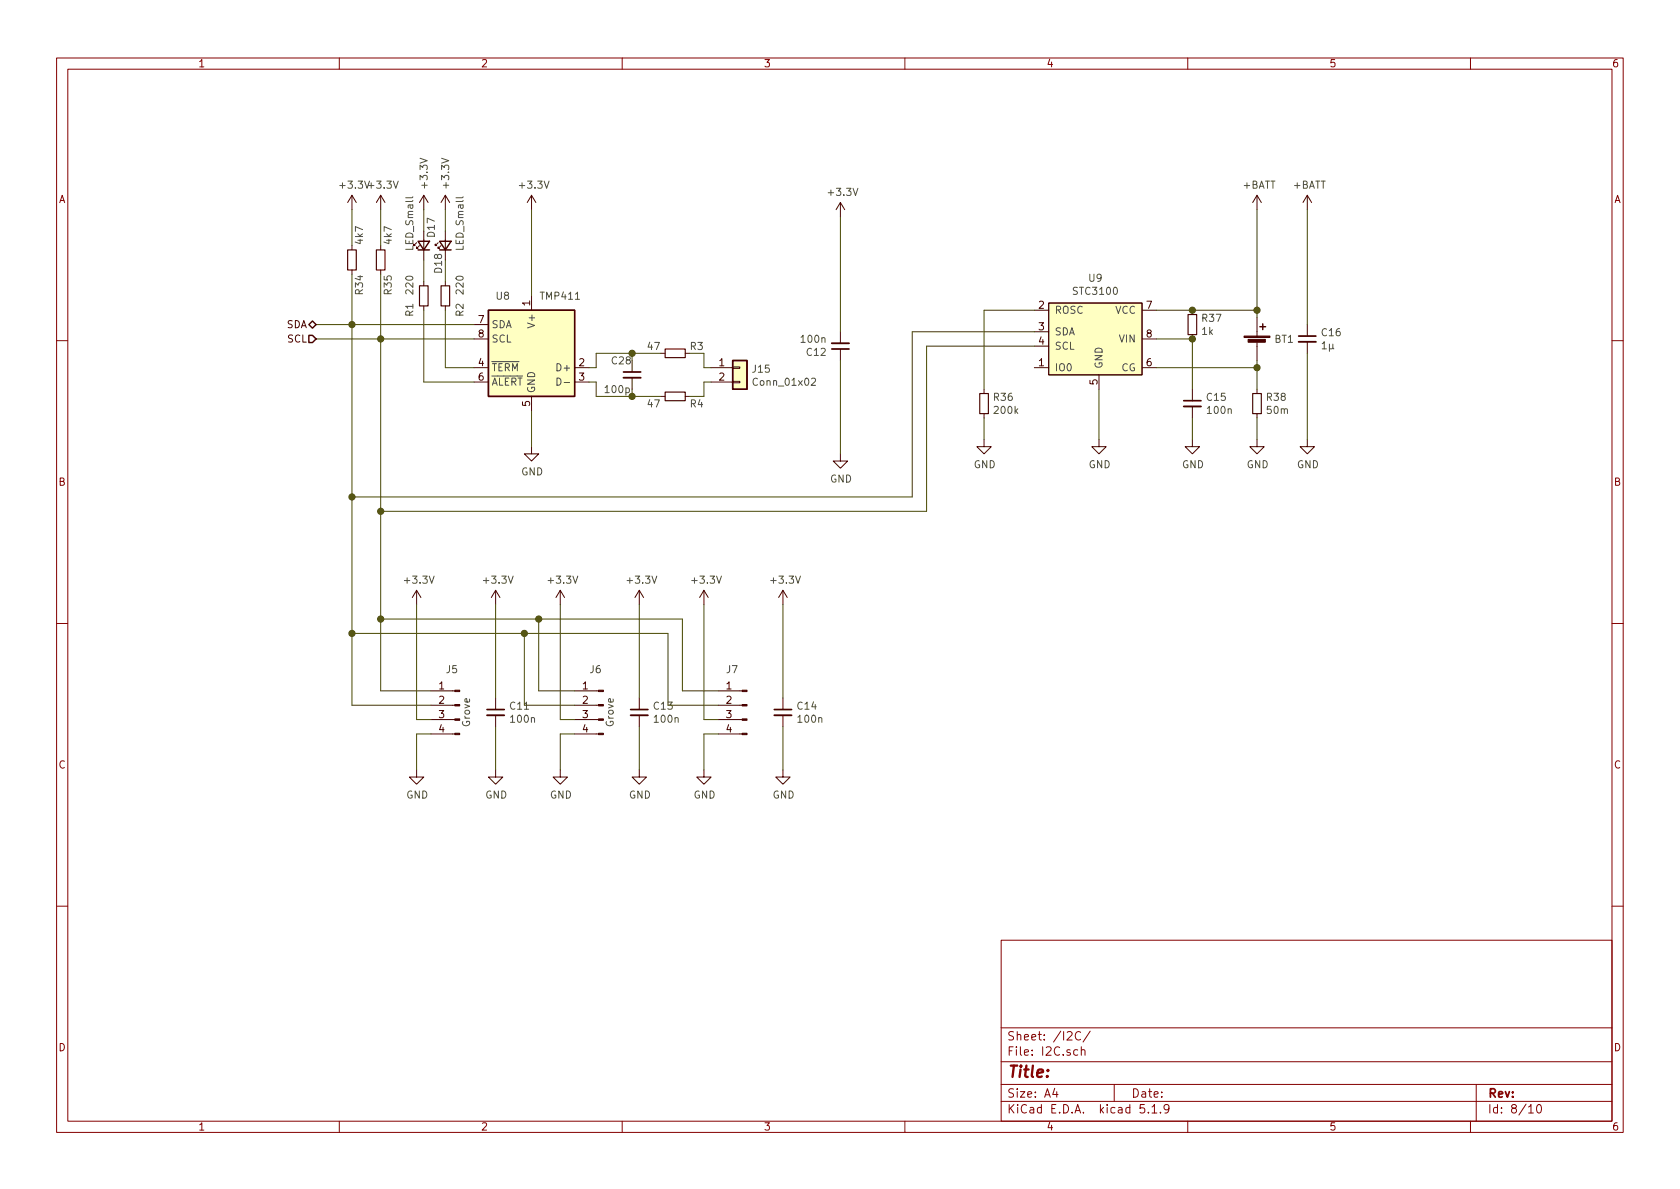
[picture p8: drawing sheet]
EESchema Schematic File Version 4
EELAYER 30 0
EELAYER END
$Descr A4 11693 8268
encoding utf-8
Sheet 8 10
Title ""
Date ""
Rev ""
Comp ""
Comment1 ""
Comment2 ""
Comment3 ""
Comment4 ""
$EndDescr
Text HLabel 2200 2250 0    50   BiDi ~ 0
SDA
Wire Wire Line
	2200 2250 2450 2250
Text HLabel 2200 2350 0    50   Input ~ 0
SCL
$Comp
L MCT_Labor_5529-rescue:R_Small-Device R34
U 1 1
P 2450 1800
F 0 "R34" V 2500 1700 50  0000 R CNN
F 1 "4k7" V 2500 1900 50  0000 L CNN
F 2 "Resistor_SMD:R_0603_1608Metric_Pad1.05x0.95mm_HandSolder" H 2450 1800 50  0001 C CNN
F 3 "~" H 2450 1800 50  0001 C CNN
	1    2450 1800
	1    0    0    -1  
$EndComp
$Comp
L MCT_Labor_5529-rescue:R_Small-Device R35
U 1 1
P 2650 1800
F 0 "R35" V 2700 1700 50  0000 R CNN
F 1 "4k7" V 2700 1900 50  0000 L CNN
F 2 "Resistor_SMD:R_0603_1608Metric_Pad1.05x0.95mm_HandSolder" H 2650 1800 50  0001 C CNN
F 3 "~" H 2650 1800 50  0001 C CNN
	1    2650 1800
	1    0    0    -1  
$EndComp
Wire Wire Line
	2450 1900 2450 2250
Connection ~ 2450 2250
$Comp
L MCT_Labor_5529-rescue:+3.3V-power #PWR0165
U 1 1
P 3700 1450
F 0 "#PWR0165" H 3700 1300 50  0001 C CNN
F 1 "+3.3V" H 3715 1623 50  0000 C CNN
F 2 "" H 3700 1450 50  0001 C CNN
F 3 "" H 3700 1450 50  0001 C CNN
	1    3700 1450
	1    0    0    -1  
$EndComp
$Comp
L MCT_Labor_5529-rescue:+3.3V-power #PWR0166
U 1 1
P 2450 1450
F 0 "#PWR0166" H 2450 1300 50  0001 C CNN
F 1 "+3.3V" H 2465 1623 50  0000 C CNN
F 2 "" H 2450 1450 50  0001 C CNN
F 3 "" H 2450 1450 50  0001 C CNN
	1    2450 1450
	1    0    0    -1  
$EndComp
$Comp
L MCT_Labor_5529-rescue:+3.3V-power #PWR0167
U 1 1
P 2650 1450
F 0 "#PWR0167" H 2650 1300 50  0001 C CNN
F 1 "+3.3V" H 2665 1623 50  0000 C CNN
F 2 "" H 2650 1450 50  0001 C CNN
F 3 "" H 2650 1450 50  0001 C CNN
	1    2650 1450
	1    0    0    -1  
$EndComp
Wire Wire Line
	2650 1450 2650 1700
Wire Wire Line
	2450 1700 2450 1450
$Comp
L MCT_Labor_5529-rescue:GND-power #PWR0168
U 1 1
P 3700 3100
F 0 "#PWR0168" H 3700 2850 50  0001 C CNN
F 1 "GND" H 3705 2927 50  0000 C CNN
F 2 "" H 3700 3100 50  0001 C CNN
F 3 "" H 3700 3100 50  0001 C CNN
	1    3700 3100
	1    0    0    -1  
$EndComp
Wire Wire Line
	3700 3100 3700 2850
$Comp
L MCT_Labor_5529-rescue:C_Small-Device C12
U 1 1
P 5850 2400
F 0 "C12" H 5942 2446 50  0000 L CNN
F 1 "100n" H 5942 2355 50  0000 L CNN
F 2 "Capacitor_SMD:C_0603_1608Metric_Pad1.05x0.95mm_HandSolder" H 5850 2400 50  0001 C CNN
F 3 "~" H 5850 2400 50  0001 C CNN
	1    5850 2400
	-1   0    0    1   
$EndComp
$Comp
L MCT_Labor_5529-rescue:+3.3V-power #PWR0169
U 1 1
P 5850 1500
F 0 "#PWR0169" H 5850 1350 50  0001 C CNN
F 1 "+3.3V" H 5865 1673 50  0000 C CNN
F 2 "" H 5850 1500 50  0001 C CNN
F 3 "" H 5850 1500 50  0001 C CNN
	1    5850 1500
	1    0    0    -1  
$EndComp
$Comp
L MCT_Labor_5529-rescue:GND-power #PWR0170
U 1 1
P 5850 3150
F 0 "#PWR0170" H 5850 2900 50  0001 C CNN
F 1 "GND" H 5855 2977 50  0000 C CNN
F 2 "" H 5850 3150 50  0001 C CNN
F 3 "" H 5850 3150 50  0001 C CNN
	1    5850 3150
	1    0    0    -1  
$EndComp
Wire Wire Line
	5850 3150 5850 2500
Wire Wire Line
	5850 2300 5850 1500
$Comp
L MCT_Labor_5529-rescue:Conn_01x04_Male-Connector J5
U 1 1
P 3200 4900
F 0 "J5" H 3300 5150 50  0000 R CNN
F 1 "Grove" V 3150 4850 50  0000 C CNN
F 2 "Connector:NS-Tech_Grove_1x04_P2mm_Vertical" H 3200 4900 50  0001 C CNN
F 3 "~" H 3200 4900 50  0001 C CNN
	1    3200 4900
	-1   0    0    -1  
$EndComp
$Comp
L MCT_Labor_5529-rescue:GND-power #PWR0172
U 1 1
P 2900 5350
F 0 "#PWR0172" H 2900 5100 50  0001 C CNN
F 1 "GND" H 2905 5177 50  0000 C CNN
F 2 "" H 2900 5350 50  0001 C CNN
F 3 "" H 2900 5350 50  0001 C CNN
	1    2900 5350
	1    0    0    -1  
$EndComp
$Comp
L MCT_Labor_5529-rescue:+3.3V-power #PWR0173
U 1 1
P 2900 4200
F 0 "#PWR0173" H 2900 4050 50  0001 C CNN
F 1 "+3.3V" H 2915 4373 50  0000 C CNN
F 2 "" H 2900 4200 50  0001 C CNN
F 3 "" H 2900 4200 50  0001 C CNN
	1    2900 4200
	1    0    0    -1  
$EndComp
Wire Wire Line
	2900 4200 2900 5000
Wire Wire Line
	2900 5000 3000 5000
Wire Wire Line
	3000 5100 2900 5100
Wire Wire Line
	2900 5100 2900 5350
$Comp
L MCT_Labor_5529-rescue:Conn_01x04_Male-Connector J6
U 1 1
P 4200 4900
F 0 "J6" H 4300 5150 50  0000 R CNN
F 1 "Grove" V 4150 4850 50  0000 C CNN
F 2 "Connector:NS-Tech_Grove_1x04_P2mm_Vertical" H 4200 4900 50  0001 C CNN
F 3 "~" H 4200 4900 50  0001 C CNN
	1    4200 4900
	-1   0    0    -1  
$EndComp
$Comp
L MCT_Labor_5529-rescue:GND-power #PWR0174
U 1 1
P 3900 5350
F 0 "#PWR0174" H 3900 5100 50  0001 C CNN
F 1 "GND" H 3905 5177 50  0000 C CNN
F 2 "" H 3900 5350 50  0001 C CNN
F 3 "" H 3900 5350 50  0001 C CNN
	1    3900 5350
	1    0    0    -1  
$EndComp
$Comp
L MCT_Labor_5529-rescue:+3.3V-power #PWR0175
U 1 1
P 3900 4200
F 0 "#PWR0175" H 3900 4050 50  0001 C CNN
F 1 "+3.3V" H 3915 4373 50  0000 C CNN
F 2 "" H 3900 4200 50  0001 C CNN
F 3 "" H 3900 4200 50  0001 C CNN
	1    3900 4200
	1    0    0    -1  
$EndComp
Wire Wire Line
	3900 4200 3900 5000
Wire Wire Line
	3900 5000 4000 5000
Wire Wire Line
	4000 5100 3900 5100
Wire Wire Line
	3900 5100 3900 5350
$Comp
L MCT_Labor_5529-rescue:GND-power #PWR0176
U 1 1
P 4900 5350
F 0 "#PWR0176" H 4900 5100 50  0001 C CNN
F 1 "GND" H 4905 5177 50  0000 C CNN
F 2 "" H 4900 5350 50  0001 C CNN
F 3 "" H 4900 5350 50  0001 C CNN
	1    4900 5350
	1    0    0    -1  
$EndComp
$Comp
L MCT_Labor_5529-rescue:+3.3V-power #PWR0177
U 1 1
P 4900 4200
F 0 "#PWR0177" H 4900 4050 50  0001 C CNN
F 1 "+3.3V" H 4915 4373 50  0000 C CNN
F 2 "" H 4900 4200 50  0001 C CNN
F 3 "" H 4900 4200 50  0001 C CNN
	1    4900 4200
	1    0    0    -1  
$EndComp
Wire Wire Line
	4900 4200 4900 5000
Wire Wire Line
	4900 5000 5000 5000
Wire Wire Line
	5000 5100 4900 5100
Wire Wire Line
	4900 5100 4900 5350
Wire Wire Line
	4650 4400 4650 4900
Wire Wire Line
	4650 4900 5000 4900
Wire Wire Line
	3650 4400 3650 4900
Wire Wire Line
	3650 4900 4000 4900
Connection ~ 3650 4400
Wire Wire Line
	3650 4400 4650 4400
Wire Wire Line
	2450 4400 2450 4900
Wire Wire Line
	2450 4900 3000 4900
Connection ~ 2450 4400
Wire Wire Line
	2450 4400 3650 4400
Wire Wire Line
	2650 4300 2650 4800
Wire Wire Line
	2650 4800 3000 4800
Wire Wire Line
	2650 4300 3750 4300
Wire Wire Line
	3750 4300 3750 4800
Wire Wire Line
	3750 4800 4000 4800
Connection ~ 2650 4300
Wire Wire Line
	3750 4300 4750 4300
Wire Wire Line
	4750 4300 4750 4800
Wire Wire Line
	4750 4800 5000 4800
Connection ~ 3750 4300
$Comp
L MCT_Labor_5529-rescue:C_Small-Device C11
U 1 1
P 3450 4950
F 0 "C11" H 3542 4996 50  0000 L CNN
F 1 "100n" H 3542 4905 50  0000 L CNN
F 2 "Capacitor_SMD:C_0603_1608Metric_Pad1.05x0.95mm_HandSolder" H 3450 4950 50  0001 C CNN
F 3 "~" H 3450 4950 50  0001 C CNN
	1    3450 4950
	1    0    0    -1  
$EndComp
$Comp
L MCT_Labor_5529-rescue:GND-power #PWR0178
U 1 1
P 3450 5350
F 0 "#PWR0178" H 3450 5100 50  0001 C CNN
F 1 "GND" H 3455 5177 50  0000 C CNN
F 2 "" H 3450 5350 50  0001 C CNN
F 3 "" H 3450 5350 50  0001 C CNN
	1    3450 5350
	1    0    0    -1  
$EndComp
$Comp
L MCT_Labor_5529-rescue:+3.3V-power #PWR0179
U 1 1
P 3450 4200
F 0 "#PWR0179" H 3450 4050 50  0001 C CNN
F 1 "+3.3V" H 3465 4373 50  0000 C CNN
F 2 "" H 3450 4200 50  0001 C CNN
F 3 "" H 3450 4200 50  0001 C CNN
	1    3450 4200
	1    0    0    -1  
$EndComp
Wire Wire Line
	3450 4200 3450 4850
Wire Wire Line
	3450 5350 3450 5050
$Comp
L MCT_Labor_5529-rescue:C_Small-Device C13
U 1 1
P 4450 4950
F 0 "C13" H 4542 4996 50  0000 L CNN
F 1 "100n" H 4542 4905 50  0000 L CNN
F 2 "Capacitor_SMD:C_0603_1608Metric_Pad1.05x0.95mm_HandSolder" H 4450 4950 50  0001 C CNN
F 3 "~" H 4450 4950 50  0001 C CNN
	1    4450 4950
	1    0    0    -1  
$EndComp
$Comp
L MCT_Labor_5529-rescue:GND-power #PWR0180
U 1 1
P 4450 5350
F 0 "#PWR0180" H 4450 5100 50  0001 C CNN
F 1 "GND" H 4455 5177 50  0000 C CNN
F 2 "" H 4450 5350 50  0001 C CNN
F 3 "" H 4450 5350 50  0001 C CNN
	1    4450 5350
	1    0    0    -1  
$EndComp
$Comp
L MCT_Labor_5529-rescue:+3.3V-power #PWR0181
U 1 1
P 4450 4200
F 0 "#PWR0181" H 4450 4050 50  0001 C CNN
F 1 "+3.3V" H 4465 4373 50  0000 C CNN
F 2 "" H 4450 4200 50  0001 C CNN
F 3 "" H 4450 4200 50  0001 C CNN
	1    4450 4200
	1    0    0    -1  
$EndComp
Wire Wire Line
	4450 4200 4450 4850
Wire Wire Line
	4450 5350 4450 5050
$Comp
L MCT_Labor_5529-rescue:C_Small-Device C14
U 1 1
P 5450 4950
F 0 "C14" H 5542 4996 50  0000 L CNN
F 1 "100n" H 5542 4905 50  0000 L CNN
F 2 "Capacitor_SMD:C_0603_1608Metric_Pad1.05x0.95mm_HandSolder" H 5450 4950 50  0001 C CNN
F 3 "~" H 5450 4950 50  0001 C CNN
	1    5450 4950
	1    0    0    -1  
$EndComp
$Comp
L MCT_Labor_5529-rescue:GND-power #PWR0182
U 1 1
P 5450 5350
F 0 "#PWR0182" H 5450 5100 50  0001 C CNN
F 1 "GND" H 5455 5177 50  0000 C CNN
F 2 "" H 5450 5350 50  0001 C CNN
F 3 "" H 5450 5350 50  0001 C CNN
	1    5450 5350
	1    0    0    -1  
$EndComp
$Comp
L MCT_Labor_5529-rescue:+3.3V-power #PWR0183
U 1 1
P 5450 4200
F 0 "#PWR0183" H 5450 4050 50  0001 C CNN
F 1 "+3.3V" H 5465 4373 50  0000 C CNN
F 2 "" H 5450 4200 50  0001 C CNN
F 3 "" H 5450 4200 50  0001 C CNN
	1    5450 4200
	1    0    0    -1  
$EndComp
Wire Wire Line
	5450 4200 5450 4850
Wire Wire Line
	5450 5350 5450 5050
$Comp
L MCT_Labor_5529-rescue:STC3100-HS-Wismar U9
U 1 1
P 7300 2600
F 0 "U9" H 7625 3275 50  0000 C CNN
F 1 "STC3100" H 7625 3184 50  0000 C CNN
F 2 "Package_SO:MSOP-8_3x3mm_P0.65mm" H 7300 2600 50  0001 C CNN
F 3 "" H 7300 2600 50  0001 C CNN
	1    7300 2600
	1    0    0    -1  
$EndComp
Wire Wire Line
	7200 2300 6350 2300
Wire Wire Line
	6350 2300 6350 3450
Wire Wire Line
	7200 2400 6450 2400
Wire Wire Line
	6450 2400 6450 3550
$Comp
L MCT_Labor_5529-rescue:R_Small-Device R36
U 1 1
P 6850 2800
F 0 "R36" H 6909 2846 50  0000 L CNN
F 1 "200k" H 6909 2755 50  0000 L CNN
F 2 "Resistor_SMD:R_0603_1608Metric_Pad1.05x0.95mm_HandSolder" H 6850 2800 50  0001 C CNN
F 3 "~" H 6850 2800 50  0001 C CNN
	1    6850 2800
	1    0    0    -1  
$EndComp
Wire Wire Line
	6850 2700 6850 2150
Wire Wire Line
	6850 2150 7200 2150
$Comp
L MCT_Labor_5529-rescue:GND-power #PWR0184
U 1 1
P 6850 3050
F 0 "#PWR0184" H 6850 2800 50  0001 C CNN
F 1 "GND" H 6855 2877 50  0000 C CNN
F 2 "" H 6850 3050 50  0001 C CNN
F 3 "" H 6850 3050 50  0001 C CNN
	1    6850 3050
	1    0    0    -1  
$EndComp
Wire Wire Line
	6850 3050 6850 2900
$Comp
L MCT_Labor_5529-rescue:Battery_Cell-Device BT1
U 1 1
P 8750 2400
F 0 "BT1" H 8868 2450 50  0000 L CNN
F 1 "18650_Cell" H 8868 2405 50  0001 L CNN
F 2 "Battery:BatteryHolder_Keystone_1042_1x18650" V 8750 2460 50  0001 C CNN
F 3 "~" V 8750 2460 50  0001 C CNN
	1    8750 2400
	1    0    0    -1  
$EndComp
$Comp
L MCT_Labor_5529-rescue:R_Small-Device R38
U 1 1
P 8750 2800
F 0 "R38" H 8809 2846 50  0000 L CNN
F 1 "50m" H 8809 2755 50  0000 L CNN
F 2 "Resistor_SMD:R_1206_3216Metric_Pad1.42x1.75mm_HandSolder" H 8750 2800 50  0001 C CNN
F 3 "~" H 8750 2800 50  0001 C CNN
	1    8750 2800
	1    0    0    -1  
$EndComp
Wire Wire Line
	8050 2550 8750 2550
Wire Wire Line
	8750 2550 8750 2500
Wire Wire Line
	8750 2550 8750 2700
Connection ~ 8750 2550
$Comp
L MCT_Labor_5529-rescue:GND-power #PWR0185
U 1 1
P 8750 3050
F 0 "#PWR0185" H 8750 2800 50  0001 C CNN
F 1 "GND" H 8755 2877 50  0000 C CNN
F 2 "" H 8750 3050 50  0001 C CNN
F 3 "" H 8750 3050 50  0001 C CNN
	1    8750 3050
	1    0    0    -1  
$EndComp
Wire Wire Line
	8750 3050 8750 2900
Wire Wire Line
	8050 2150 8300 2150
Wire Wire Line
	8750 2150 8750 2200
$Comp
L MCT_Labor_5529-rescue:+BATT-power #PWR0186
U 1 1
P 8750 1450
F 0 "#PWR0186" H 8750 1300 50  0001 C CNN
F 1 "+BATT" H 8765 1623 50  0000 C CNN
F 2 "" H 8750 1450 50  0001 C CNN
F 3 "" H 8750 1450 50  0001 C CNN
	1    8750 1450
	1    0    0    -1  
$EndComp
Wire Wire Line
	8750 1450 8750 2150
Connection ~ 8750 2150
$Comp
L MCT_Labor_5529-rescue:C_Small-Device C15
U 1 1
P 8300 2800
F 0 "C15" H 8392 2846 50  0000 L CNN
F 1 "100n" H 8392 2755 50  0000 L CNN
F 2 "Capacitor_SMD:C_0603_1608Metric_Pad1.05x0.95mm_HandSolder" H 8300 2800 50  0001 C CNN
F 3 "~" H 8300 2800 50  0001 C CNN
	1    8300 2800
	1    0    0    -1  
$EndComp
$Comp
L MCT_Labor_5529-rescue:C_Small-Device C16
U 1 1
P 9100 2350
F 0 "C16" H 9192 2396 50  0000 L CNN
F 1 "1µ" H 9192 2305 50  0000 L CNN
F 2 "Capacitor_SMD:C_0603_1608Metric_Pad1.05x0.95mm_HandSolder" H 9100 2350 50  0001 C CNN
F 3 "~" H 9100 2350 50  0001 C CNN
	1    9100 2350
	1    0    0    -1  
$EndComp
$Comp
L MCT_Labor_5529-rescue:R_Small-Device R37
U 1 1
P 8300 2250
F 0 "R37" H 8359 2296 50  0000 L CNN
F 1 "1k" H 8359 2205 50  0000 L CNN
F 2 "Resistor_SMD:R_0603_1608Metric_Pad1.05x0.95mm_HandSolder" H 8300 2250 50  0001 C CNN
F 3 "~" H 8300 2250 50  0001 C CNN
	1    8300 2250
	1    0    0    -1  
$EndComp
Connection ~ 8300 2150
Wire Wire Line
	8300 2150 8750 2150
Wire Wire Line
	8050 2350 8300 2350
Wire Wire Line
	8300 2350 8300 2700
Connection ~ 8300 2350
$Comp
L MCT_Labor_5529-rescue:GND-power #PWR0187
U 1 1
P 8300 3050
F 0 "#PWR0187" H 8300 2800 50  0001 C CNN
F 1 "GND" H 8305 2877 50  0000 C CNN
F 2 "" H 8300 3050 50  0001 C CNN
F 3 "" H 8300 3050 50  0001 C CNN
	1    8300 3050
	1    0    0    -1  
$EndComp
Wire Wire Line
	8300 3050 8300 2900
$Comp
L MCT_Labor_5529-rescue:+BATT-power #PWR0188
U 1 1
P 9100 1450
F 0 "#PWR0188" H 9100 1300 50  0001 C CNN
F 1 "+BATT" H 9115 1623 50  0000 C CNN
F 2 "" H 9100 1450 50  0001 C CNN
F 3 "" H 9100 1450 50  0001 C CNN
	1    9100 1450
	1    0    0    -1  
$EndComp
Wire Wire Line
	9100 1450 9100 2250
$Comp
L MCT_Labor_5529-rescue:GND-power #PWR0189
U 1 1
P 9100 3050
F 0 "#PWR0189" H 9100 2800 50  0001 C CNN
F 1 "GND" H 9105 2877 50  0000 C CNN
F 2 "" H 9100 3050 50  0001 C CNN
F 3 "" H 9100 3050 50  0001 C CNN
	1    9100 3050
	1    0    0    -1  
$EndComp
Wire Wire Line
	9100 3050 9100 2450
$Comp
L MCT_Labor_5529-rescue:GND-power #PWR0190
U 1 1
P 7650 3050
F 0 "#PWR0190" H 7650 2800 50  0001 C CNN
F 1 "GND" H 7655 2877 50  0000 C CNN
F 2 "" H 7650 3050 50  0001 C CNN
F 3 "" H 7650 3050 50  0001 C CNN
	1    7650 3050
	1    0    0    -1  
$EndComp
Wire Wire Line
	7650 3050 7650 2700
$Comp
L MCT_Labor_5529-rescue:Conn_01x04_Male-Connector J7
U 1 1
P 5200 4900
F 0 "J7" H 5350 5150 50  0000 R CNN
F 1 "Conn_01x04_Male" V 5150 5150 50  0001 R CNN
F 2 "Connector_PinHeader_2.54mm:PinHeader_1x04_P2.54mm_Vertical" H 5200 4900 50  0001 C CNN
F 3 "~" H 5200 4900 50  0001 C CNN
	1    5200 4900
	-1   0    0    -1  
$EndComp
$Comp
L Sensor_Temperature:TMP411 U8
U 1 1
P 3700 2450
F 0 "U8" H 3900 2850 50  0000 C CNN
F 1 "TMP411" H 3500 2850 50  0000 C CNN
F 2 "Package_SO:SO-8_3.9x4.9mm_P1.27mm" H 3600 2450 50  0001 C CIN
F 3 "http://www.ti.com.cn/cn/lit/ds/symlink/tmp411.pdf" H 3600 2450 50  0001 C CNN
	1    3700 2450
	-1   0    0    -1  
$EndComp
Wire Wire Line
	2650 1900 2650 2350
Connection ~ 2650 2350
Wire Wire Line
	2200 2350 2650 2350
Wire Wire Line
	3700 1450 3700 2050
$Comp
L power:+3.3V #PWR018
U 1 1
P 2950 1450
F 0 "#PWR018" H 2950 1300 50  0001 C CNN
F 1 "+3.3V" V 2950 1700 50  0000 C CNN
F 2 "" H 2950 1450 50  0001 C CNN
F 3 "" H 2950 1450 50  0001 C CNN
	1    2950 1450
	1    0    0    -1  
$EndComp
$Comp
L power:+3.3V #PWR019
U 1 1
P 3100 1450
F 0 "#PWR019" H 3100 1300 50  0001 C CNN
F 1 "+3.3V" V 3100 1700 50  0000 C CNN
F 2 "" H 3100 1450 50  0001 C CNN
F 3 "" H 3100 1450 50  0001 C CNN
	1    3100 1450
	1    0    0    -1  
$EndComp
$Comp
L Device:R_Small R2
U 1 1
P 3100 2050
F 0 "R2" V 3200 1900 50  0000 L CNN
F 1 "220" V 3200 2050 50  0000 L CNN
F 2 "Resistor_SMD:R_0603_1608Metric_Pad1.05x0.95mm_HandSolder" H 3100 2050 50  0001 C CNN
F 3 "~" H 3100 2050 50  0001 C CNN
	1    3100 2050
	1    0    0    -1  
$EndComp
Wire Wire Line
	2450 2250 2450 3450
Wire Wire Line
	2450 3450 6350 3450
Connection ~ 2450 3450
Wire Wire Line
	2450 3450 2450 4400
Wire Wire Line
	2650 3550 6450 3550
Wire Wire Line
	2650 2350 2650 3550
Connection ~ 2650 3550
Wire Wire Line
	2650 3550 2650 4300
Wire Wire Line
	2450 2250 3300 2250
Wire Wire Line
	2650 2350 3300 2350
Wire Wire Line
	2950 2650 3300 2650
Wire Wire Line
	3100 2550 3300 2550
$Comp
L Device:R_Small R3
U 1 1
P 4700 2450
F 0 "R3" V 4650 2600 50  0000 C CNN
F 1 "47" V 4650 2300 50  0000 C CNN
F 2 "Resistor_SMD:R_0603_1608Metric_Pad1.05x0.95mm_HandSolder" H 4700 2450 50  0001 C CNN
F 3 "~" H 4700 2450 50  0001 C CNN
	1    4700 2450
	0    1    1    0   
$EndComp
$Comp
L Device:R_Small R4
U 1 1
P 4700 2750
F 0 "R4" V 4750 2900 50  0000 C CNN
F 1 "47" V 4750 2600 50  0000 C CNN
F 2 "Resistor_SMD:R_0603_1608Metric_Pad1.05x0.95mm_HandSolder" H 4700 2750 50  0001 C CNN
F 3 "~" H 4700 2750 50  0001 C CNN
	1    4700 2750
	0    1    1    0   
$EndComp
$Comp
L Device:C_Small C28
U 1 1
P 4400 2600
F 0 "C28" H 4250 2700 50  0000 L CNN
F 1 "100p" H 4200 2500 50  0000 L CNN
F 2 "Capacitor_SMD:C_0603_1608Metric_Pad1.05x0.95mm_HandSolder" H 4400 2600 50  0001 C CNN
F 3 "~" H 4400 2600 50  0001 C CNN
	1    4400 2600
	1    0    0    -1  
$EndComp
Wire Wire Line
	4100 2550 4150 2550
Wire Wire Line
	4150 2550 4150 2450
Wire Wire Line
	4150 2450 4400 2450
Wire Wire Line
	4100 2650 4150 2650
Wire Wire Line
	4150 2650 4150 2750
Wire Wire Line
	4150 2750 4400 2750
Wire Wire Line
	4400 2700 4400 2750
Connection ~ 4400 2750
Wire Wire Line
	4400 2750 4600 2750
Wire Wire Line
	4400 2500 4400 2450
Connection ~ 4400 2450
Wire Wire Line
	4400 2450 4600 2450
$Comp
L Connector_Generic:Conn_01x02 J15
U 1 1
P 5150 2550
F 0 "J15" H 5230 2542 50  0000 L CNN
F 1 "Conn_01x02" H 5230 2451 50  0000 L CNN
F 2 "Connector_PinHeader_2.54mm:PinHeader_1x02_P2.54mm_Vertical" H 5150 2550 50  0001 C CNN
F 3 "~" H 5150 2550 50  0001 C CNN
	1    5150 2550
	1    0    0    -1  
$EndComp
Wire Wire Line
	4800 2450 4900 2450
Wire Wire Line
	4900 2450 4900 2550
Wire Wire Line
	4900 2550 4950 2550
Wire Wire Line
	4800 2750 4900 2750
Wire Wire Line
	4900 2750 4900 2650
Wire Wire Line
	4900 2650 4950 2650
$Comp
L Device:R_Small R1
U 1 1
P 2950 2050
F 0 "R1" V 2850 1900 50  0000 L CNN
F 1 "220" V 2850 2050 50  0000 L CNN
F 2 "Resistor_SMD:R_0603_1608Metric_Pad1.05x0.95mm_HandSolder" H 2950 2050 50  0001 C CNN
F 3 "~" H 2950 2050 50  0001 C CNN
	1    2950 2050
	1    0    0    -1  
$EndComp
Wire Wire Line
	2950 2150 2950 2650
Wire Wire Line
	3100 2150 3100 2550
$Comp
L Device:LED_Small D17
U 1 1
P 2950 1700
F 0 "D17" H 3150 1650 50  0000 R CNN
F 1 "LED_Small" H 3300 1800 50  0000 R CNN
F 2 "LED_SMD:LED_0603_1608Metric_Pad1.05x0.95mm_HandSolder" V 2950 1700 50  0001 C CNN
F 3 "~" V 2950 1700 50  0001 C CNN
	1    2950 1700
	0    -1   -1   0   
$EndComp
$Comp
L Device:LED_Small D18
U 1 1
P 3100 1700
F 0 "D18" H 3050 1750 50  0000 R CNN
F 1 "LED_Small" H 3450 1600 50  0000 R CNN
F 2 "LED_SMD:LED_0603_1608Metric_Pad1.05x0.95mm_HandSolder" V 3100 1700 50  0001 C CNN
F 3 "~" V 3100 1700 50  0001 C CNN
	1    3100 1700
	0    -1   -1   0   
$EndComp
Wire Wire Line
	2950 1450 2950 1600
Wire Wire Line
	3100 1450 3100 1600
Wire Wire Line
	2950 1800 2950 1950
Wire Wire Line
	3100 1800 3100 1950
$EndSCHEMATC
